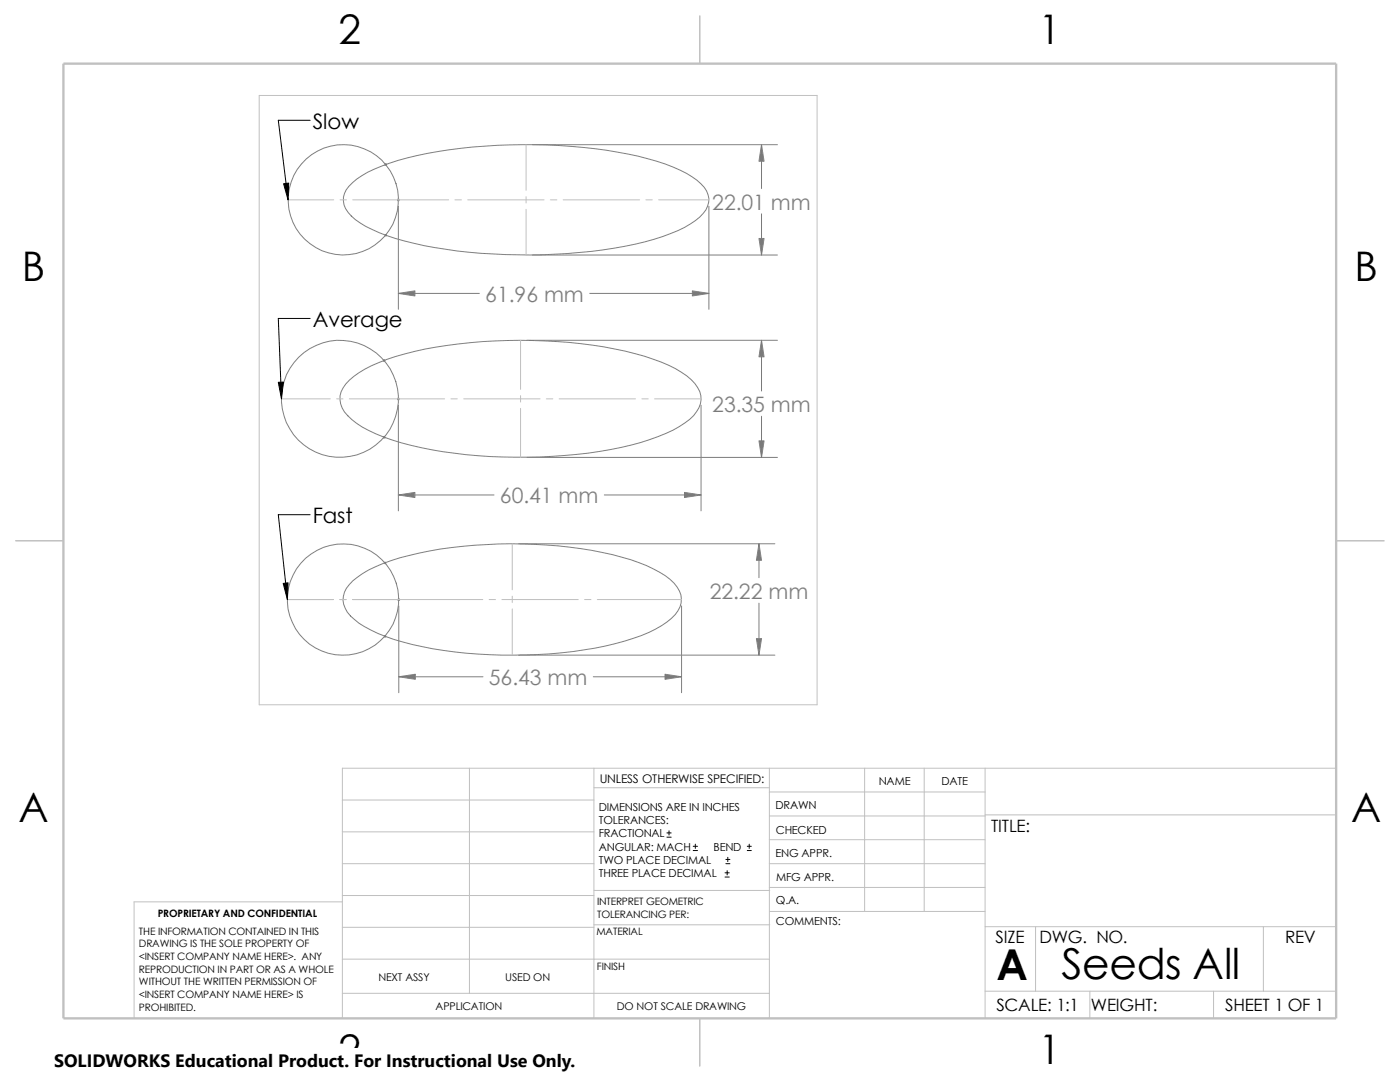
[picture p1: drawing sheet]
<svg xmlns="http://www.w3.org/2000/svg" width="279mm" height="216mm" viewBox="0 0 279 216" stroke-linecap="round" stroke-linejoin="round" font-family="sans-serif">
<g fill="none" stroke="#c0c0c0" stroke-width=".2">
<path d="M51.7 19h111.4v121.6h-111.4zM57.5 39.9h9.1M67.9 39.9h1.2M70.4 39.9h19.1M90.8 39.9h1.3M93.3 39.9h15.3M105 28.9v9.1M105 39.2v1.3M109.9 39.9h1.2M112.4 39.9h15.2M128.9 39.9h1.3M131.4 39.9h10.1"/>
<path d="M105 41.8v9.1M56.2 79.6h9.7M67.2 79.6h1.3M69.7 79.6h19M90 79.6h1.3M92.5 79.6h15.3M103.9 67.9v9.8M103.9 79v1.2M109.1 79.6h1.2M111.6 79.6h15.2M128.1 79.6h1.3M130.6 79.6h9.3"/>
<path d="M103.9 81.5v9.8M57.4 119.6h9.1M67.8 119.6h1.3M70.4 119.6h26M97.6 119.6h1.3M100.2 119.6h15.2M102.2 108.5v9.2M102.2 119v1.2M116.7 119.6h1.2M119.2 119.6h16.8M102.2 121.5v9.2M68.3 159.6h50.2"/>
<path d="M93.7 153.3v44.9M118.5 157.2h35M118.5 153.3v49.9M153.5 158h43.1M153.5 153.3v49.9M172.6 153.3v28.6M184.4 153.3v28.6M196.6 153.3v49.9M266.7 153.3h-198.4v49.9M68.3 180h-41.5v23.2M68.3 172.3h50.2M68.3 166h50.2"/>
<path d="M68.3 178.7h50.2M118.5 177.7h35.1M153.5 177.1h43.1M153.5 172.3h43.1M153.5 162.8h43.1M153.5 167.6h43.1M196.6 162.6h70.1M68.3 191.4h85.2M68.3 185h50.2M68.3 198.2h85.2M118.5 184.5h35.1M153.6 181.9h43"/>
<path d="M196.6 184.9h70.1M196.6 197.8h70.1M206.7 184.9v12.9M217.5 197.8v5.4M242.2 197.8v5.4M252.1 184.9v12.9"/>
</g>
<path d="M139.7 3.2v9.5M3.1 107.9h9.6M266.7 107.9h9.5M139.7 203.2v9.5" fill="none" stroke="#c0c0c0" stroke-width=".21"/>
<path d="M12.7 12.7h254v190.5h-254z" fill="none" stroke="#c0c0c0" stroke-width=".47"/>
<g fill="none" stroke="#808080" stroke-width=".2">
<path d="M70.4 36.4a26.6 26.6 0 0 1 10.9-4.9 109 109 0 0 1 46-.3 31.8 31.8 0 0 1 11.8 4.7 4.8 4.8 0 0 1 2.3 4.4 6.9 6.9 0 0 1-3.6 4.4 42 42 0 0 1-15.3 4.8 114.9 114.9 0 0 1-37.8-.5 38.1 38.1 0 0 1-12.8-4.5 6.2 6.2 0 0 1-3.4-4.4 4.3 4.3 0 0 1 1.9-3.7zM76.8 32.8h.3M76.8 32.7l.3 .3M77 32.7v.3M77.1 32.7l-.3 .3M79.4 39.9h.3M79.4 39.8l.3 .2M79.5 39.8v.2M79.6 39.8l-.3 .2M106.3 28.9h48.9M152 28.9v8.7M76.8 46.9h.3"/>
<path d="M76.8 46.8l.3 .3M77 46.8v.3M77.1 46.8l-.3 .3M79.5 41.1v20.6M79.5 58.5h16.2M106.3 50.9h48.9M117.7 58.5h23.8M141.5 41.1v20.6M152 42.7v8.2M69.7 75.9a26 26 0 0 1 11.1-5.3 99.4 99.4 0 0 1 45.9 0l1.9 .5a24.8 24.8 0 0 1 9.4 4.7 4.6 4.6 0 0 1 1.5 5.6 10.8 10.8 0 0 1-5.2 4.5 64.6 64.6 0 0 1-24.1 5.2 91.3 91.3 0 0 1-31.9-3.3 22.3 22.3 0 0 1-8.9-4.8 4.5 4.5 0 0 1 .3-7.1zM76.5 71.9h.3M76.5 71.8l.3 .3"/>
<path d="M76.7 71.8v.3M76.8 71.8l-.3 .3M79.4 79.6h.3M79.4 79.5l.3 .3M79.5 79.5v.3M79.6 79.5l-.3 .3M105.2 67.9h50M152 67.9v10.1M76.5 87.2h.3M76.5 87.1l.3 .3M76.7 87.1v.3M76.8 87.1l-.3 .3"/>
<path d="M79.5 80.9v21M79.5 98.8h19.1M105.2 91.3h50M120.6 98.8h19.3M139.9 80.9v21M152 83.1v8.2M70.4 115.9a26.9 26.9 0 0 1 11.3-5.1 91 91 0 0 1 42.3 .4 26.5 26.5 0 0 1 9.7 4.4 4.9 4.9 0 0 1 2 5.5 10 10 0 0 1-4.8 4.4 54.7 54.7 0 0 1-18.8 4.8 91.6 91.6 0 0 1-31.7-2.2 25.9 25.9 0 0 1-9.7-4.5 4.5 4.5 0 0 1-1-7zM76.7 112.3h.3M76.7 112.2l.3 .3M76.8 112.2v.3M77 112.2l-.3 .3M79.5 119.6h.3"/>
<path d="M79.5 119.5l.3 .3M79.6 119.5v.3M79.7 119.5l-.3 .3M103.5 108.5h51.1M151.5 108.5v6.8M76.7 127h.3M76.7 126.8l.3 .3M76.8 126.8v.3M77 126.8l-.3 .3M79.6 120.9v17.3M79.6 135h16.8M103.5 130.7h51.1"/>
<path d="M118.4 135h17.6M136 120.9v17.3M151.5 120.4v10.3"/>
<circle cx="68.5" cy="39.9" r="11"/>
<circle cx="67.8" cy="79.6" r="11.7"/>
<circle cx="68.5" cy="119.6" r="11.1"/>
</g>
<g fill="#808080" stroke="#808080" stroke-width=".2">
<path d="M152 67.9l.5 3.3h-1z"/>
<path d="M151.5 88h1l-.5 3.3z"/>
<path d="M151.5 108.5l.5 3.3h-1z"/>
<path d="M151 127.4h1l-.5 3.3z"/>
<path d="M138.2 58l3.3 .5-3.3 .6z"/>
<path d="M79.5 58.5l3.3-.5v1.1z"/>
<path d="M152 28.9l.5 3.3h-1z"/>
<path d="M151.5 47.6h1l-.5 3.3z"/>
<path d="M79.5 98.8l3.3-.5v1z"/>
<path d="M136.6 98.3l3.3 .5-3.3 .5z"/>
<path d="M79.6 135l3.3-.5v1.1z"/>
<path d="M132.7 134.5l3.3 .5-3.3 .6z"/>
</g>
<g fill="none" stroke="#000" stroke-width=".2">
<path d="M61.9 24h-6.4l2 15.9M61.9 63.5h-6.4l.7 16.1M61.9 102.7h-6.4l1.9 16.9M133.1 167h.8M133.1 166.2h.8M133.5 165.8v.8M138.3 169.7h.9M138.3 168.9h.9M138.8 168.4v.9M144.7 175h.8M144.7 174.2h.8M144.9 172.3h.8"/>
<path d="M144.9 171.5h.8M145.1 173.7v.9M145.2 171.1v.8M149.1 169.7h.8M149.1 168.9h.8M149.5 168.4v.9"/>
</g>
<path d="M56.6 36.7l1-.2-.1 3.4zM55.5 76.3l1.1-.1-.4 3.4zM56.5 116.4l1-.1-.1 3.3z" fill="#000" stroke="#000" stroke-width=".2"/>
<path d="M10.8 209.2h104.1v6.7h-104.1z" fill="#fff"/>
<g font-size="8.5">
<text x="198.8" y="195.5">A</text>
<text x="211.8" y="195.3">Seeds All</text>
</g>
<g font-size="8.1">
<text x="67.6" y="8.8">2</text>
<text x="207.3" y="8.8">1</text>
<text x="4.4" y="56.1">B</text>
<text x="270.3" y="56.1">B</text>
<text x="3.7" y="164.1">A</text>
<text x="269.6" y="164.1">A</text>
<text x="67.6" y="212.3">2</text>
<text x="207.3" y="212.3">1</text>
</g>
<g font-size="4.2">
<text x="62.4" y="25.7">Slow</text>
<text x="62.4" y="65.2">Average</text>
<text x="62.4" y="104.4">Fast</text>
</g>
<g font-size="4.2" fill="#808080">
<text x="142.1" y="41.8">22.01 mm</text>
<text x="96.8" y="60.2">61.96 mm</text>
<text x="142.1" y="82.2">23.35 mm</text>
<text x="99.8" y="100.4">60.41 mm</text>
<text x="141.6" y="119.5">22.22 mm</text>
<text x="97.6" y="136.7">56.43 mm</text>
</g>
<text font-size="3.6" x="10.8" y="213">SOLIDWORKS Educational Product. For Instructional Use Only.</text>
<g font-size="3.4">
<text x="197.8" y="166">TITLE:</text>
<text x="198.7" y="188.1">SIZE</text>
<text x="207.5" y="188.1">DWG. NO.</text>
<text x="256.5" y="188.2">REV</text>
<text x="198.8" y="201.7">SCALE: 1:1</text>
<text x="217.7" y="201.8">WEIGHT:</text>
<text x="244.5" y="201.7">SHEET 1 OF 1</text>
</g>
<text font-size="2.4" x="119.7" y="156.2">UNLESS OTHERWISE SPECIFIED:</text>
<g font-size="2.2">
<text x="119.5" y="161.8">DIMENSIONS ARE IN INCHES</text>
<text x="154.8" y="161.5">DRAWN</text>
<text x="175.4" y="156.7">NAME</text>
<text x="187.9" y="156.7">DATE</text>
<text x="119.5" y="164.4">TOLERANCES:</text>
<text x="119.5" y="167.1">FRACTIONAL</text>
<text x="154.8" y="166.3">CHECKED</text>
<text x="119.5" y="169.8">ANGULAR: MACH</text>
<text x="119.5" y="172.4">TWO PLACE DECIMAL</text>
<text x="142.4" y="169.8">BEND</text>
<text x="154.8" y="171">ENG APPR.</text>
<text x="119.5" y="175">THREE PLACE DECIMAL</text>
<text x="154.9" y="175.7">MFG APPR.</text>
<text x="154.9" y="184.7">COMMENTS:</text>
<text x="154.9" y="180.5">Q.A.</text>
</g>
<g font-size="2.1">
<text x="75.5" y="195.7">NEXT ASSY</text>
<text x="100.8" y="195.7">USED ON</text>
<text x="86.9" y="201.5">APPLICATION</text>
<text x="123.1" y="201.6">DO NOT SCALE DRAWING</text>
</g>
<g font-size="2">
<text x="31.5" y="183">PROPRIETARY AND CONFIDENTIAL</text>
<text x="119.2" y="180.6">INTERPRET GEOMETRIC</text>
<text x="119.2" y="183.1">TOLERANCING PER:</text>
<text x="27.7" y="186.5">THE INFORMATION CONTAINED IN THIS</text>
<text x="27.7" y="189.1">DRAWING IS THE SOLE PROPERTY OF</text>
<text x="27.7" y="191.6">&lt;INSERT COMPANY NAME HERE&gt;. ANY</text>
<text x="119" y="186.6">MATERIAL</text>
<text x="27.7" y="194.1">REPRODUCTION IN PART OR AS A WHOLE</text>
<text x="27.7" y="196.6">WITHOUT THE WRITTEN PERMISSION OF</text>
<text x="119.1" y="193.5">FINISH</text>
<text x="27.7" y="199.1">&lt;INSERT COMPANY NAME HERE&gt; IS</text>
<text x="27.7" y="201.7">PROHIBITED.</text>
</g>
</svg>
